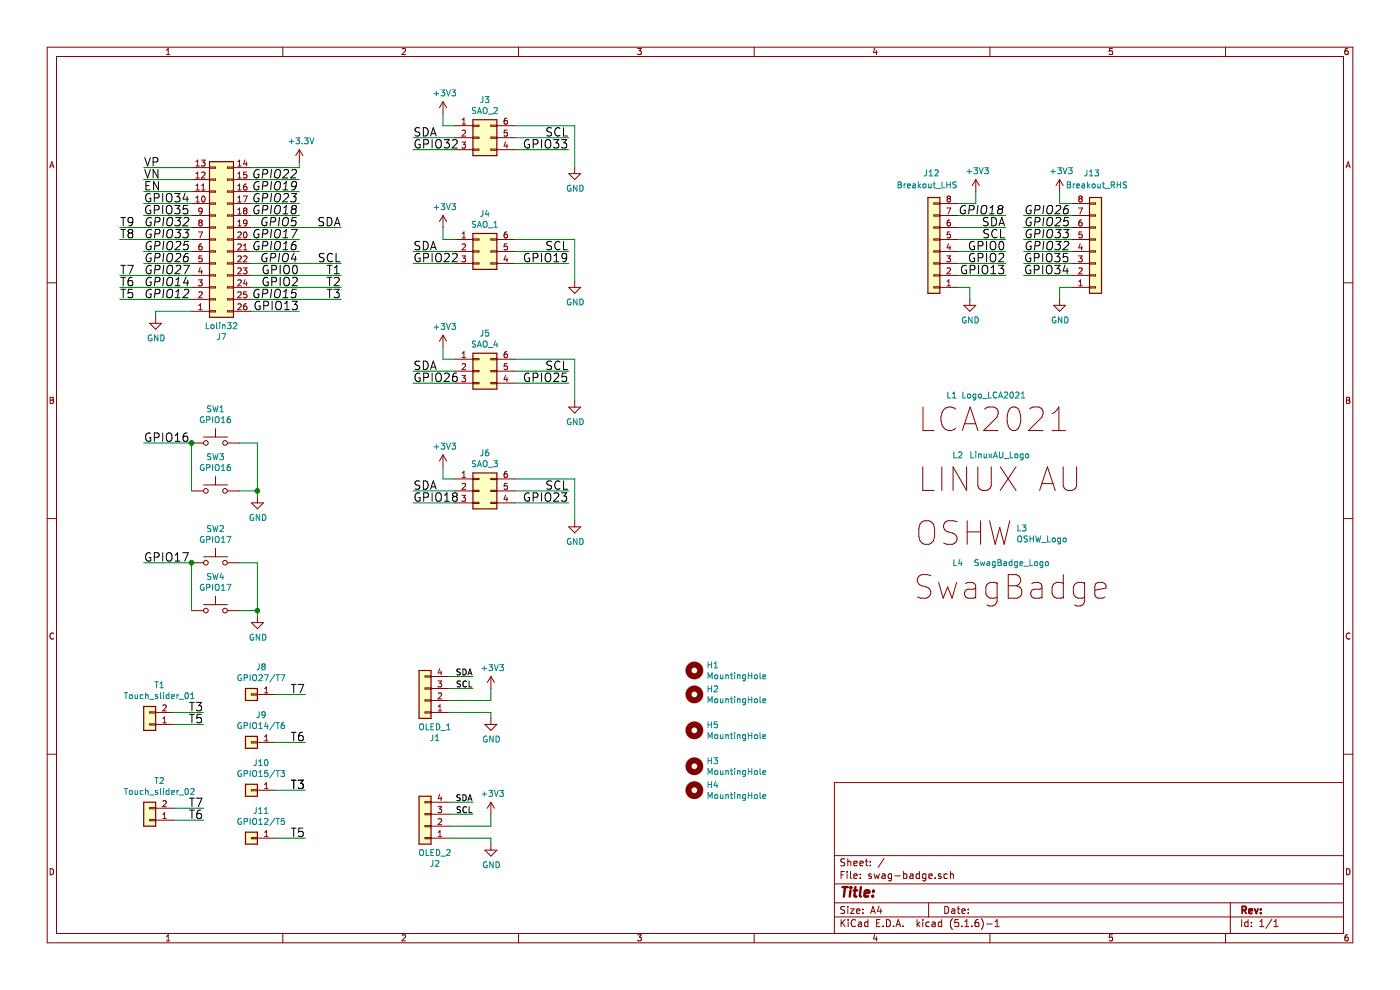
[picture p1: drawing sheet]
EESchema Schematic File Version 4
EELAYER 30 0
EELAYER END
$Descr A4 11693 8268
encoding utf-8
Sheet 1 1
Title ""
Date ""
Rev ""
Comp ""
Comment1 ""
Comment2 ""
Comment3 ""
Comment4 ""
$EndDescr
$Comp
L Connector_Generic:Conn_01x04 J1
U 1 1
P 3550 5850
F 0 "J1" H 3468 6167 50  0000 C CNN
F 1 "OLED_1" H 3468 6076 50  0000 C CNN
F 2 "SwagBadge:Display_Module_128X64_I2C_SSD1306" H 3550 5850 50  0001 C CNN
F 3 "~" H 3550 5850 50  0001 C CNN
	1    3550 5850
	-1   0    0    1   
$EndComp
$Comp
L Connector_Generic:Conn_01x04 J2
U 1 1
P 3550 6900
F 0 "J2" H 3468 7217 50  0000 C CNN
F 1 "OLED_2" H 3468 7126 50  0000 C CNN
F 2 "SwagBadge:Display_Module_128X64_I2C_SSD1306" H 3550 6900 50  0001 C CNN
F 3 "~" H 3550 6900 50  0001 C CNN
	1    3550 6900
	-1   0    0    1   
$EndComp
$Comp
L Connector_Generic:Conn_02x03_Counter_Clockwise J3
U 1 1
P 4000 1150
F 0 "J3" H 4050 1467 50  0000 C CNN
F 1 "SAO_2" H 4050 1376 50  0000 C CNN
F 2 "SwagBadge:SAO_Header_6-Pin" H 4000 1150 50  0001 C CNN
F 3 "~" H 4000 1150 50  0001 C CNN
	1    4000 1150
	1    0    0    -1  
$EndComp
$Comp
L power:GND #PWR0105
U 1 1
P 4800 1400
F 0 "#PWR0105" H 4800 1150 50  0001 C CNN
F 1 "GND" H 4805 1227 50  0000 C CNN
F 2 "" H 4800 1400 50  0001 C CNN
F 3 "" H 4800 1400 50  0001 C CNN
	1    4800 1400
	1    0    0    -1  
$EndComp
Wire Wire Line
	3700 950  3700 1050
Wire Wire Line
	3700 1050 3800 1050
Wire Wire Line
	4300 1050 4800 1050
Wire Wire Line
	4800 1050 4800 1400
Wire Wire Line
	3800 1150 3450 1150
Wire Wire Line
	3800 1250 3450 1250
Wire Wire Line
	4300 1150 4750 1150
Wire Wire Line
	4300 1250 4750 1250
$Comp
L power:+3V3 #PWR0106
U 1 1
P 4100 5750
F 0 "#PWR0106" H 4100 5600 50  0001 C CNN
F 1 "+3V3" H 4115 5923 50  0000 C CNN
F 2 "" H 4100 5750 50  0001 C CNN
F 3 "" H 4100 5750 50  0001 C CNN
	1    4100 5750
	1    0    0    -1  
$EndComp
Text Label 3950 5650 2    50   ~ 0
SDA
Text Label 3950 5750 2    50   ~ 0
SCL
Wire Wire Line
	3750 5750 3950 5750
Wire Wire Line
	3750 5650 3950 5650
Wire Wire Line
	3750 5850 4100 5850
Wire Wire Line
	4100 5850 4100 5750
$Comp
L power:GND #PWR0107
U 1 1
P 4100 6000
F 0 "#PWR0107" H 4100 5750 50  0001 C CNN
F 1 "GND" H 4105 5827 50  0000 C CNN
F 2 "" H 4100 6000 50  0001 C CNN
F 3 "" H 4100 6000 50  0001 C CNN
	1    4100 6000
	1    0    0    -1  
$EndComp
Wire Wire Line
	3750 5950 4100 5950
Wire Wire Line
	4100 5950 4100 6000
Text Label 3950 6700 2    50   ~ 0
SDA
Text Label 3950 6800 2    50   ~ 0
SCL
Wire Wire Line
	3750 6800 3950 6800
Wire Wire Line
	3750 6700 3950 6700
$Comp
L power:+3V3 #PWR0110
U 1 1
P 3700 950
F 0 "#PWR0110" H 3700 800 50  0001 C CNN
F 1 "+3V3" H 3715 1123 50  0000 C CNN
F 2 "" H 3700 950 50  0001 C CNN
F 3 "" H 3700 950 50  0001 C CNN
	1    3700 950 
	1    0    0    -1  
$EndComp
$Comp
L power:+3.3V #PWR0111
U 1 1
P 2500 1350
F 0 "#PWR0111" H 2500 1200 50  0001 C CNN
F 1 "+3.3V" H 2515 1523 50  0000 C CNN
F 2 "" H 2500 1350 50  0001 C CNN
F 3 "" H 2500 1350 50  0001 C CNN
	1    2500 1350
	1    0    0    -1  
$EndComp
Wire Wire Line
	2100 1400 2500 1400
Wire Wire Line
	2500 1400 2500 1350
Text Label 1200 1900 0    70   Italic 0
GPIO32
Text Label 1200 2000 0    70   Italic 0
GPIO33
Wire Wire Line
	1600 1600 1200 1600
Text Label 1200 1600 0    70   ~ 0
EN
Wire Wire Line
	1600 1400 1200 1400
Text Label 1200 1400 0    70   ~ 0
VP
Wire Wire Line
	1600 1500 1200 1500
Text Label 1200 1500 0    70   ~ 0
VN
Wire Wire Line
	1600 1700 1200 1700
Text Label 1200 1700 0    70   ~ 0
GPIO34
Wire Wire Line
	1600 1800 1200 1800
Text Label 1200 1800 0    70   ~ 0
GPIO35
Wire Wire Line
	1600 2100 1200 2100
Text Label 1200 2100 0    70   Italic 0
GPIO25
Wire Wire Line
	1600 2200 1200 2200
Text Label 1200 2200 0    70   Italic 0
GPIO26
Text Label 1200 2300 0    70   Italic 0
GPIO27
Text Label 1200 2400 0    70   Italic 0
GPIO14
Text Label 1200 2500 0    70   Italic 0
GPIO12
Wire Wire Line
	2100 2600 2500 2600
Text Label 2500 2600 2    70   ~ 0
GPIO13
$Comp
L power:GND #PWR0112
U 1 1
P 1300 2650
F 0 "#PWR0112" H 1300 2400 50  0001 C CNN
F 1 "GND" H 1305 2477 50  0000 C CNN
F 2 "" H 1300 2650 50  0001 C CNN
F 3 "" H 1300 2650 50  0001 C CNN
	1    1300 2650
	1    0    0    -1  
$EndComp
Text Label 2500 1500 2    70   Italic 0
GPIO22
Wire Wire Line
	2100 1600 2500 1600
Text Label 2500 1600 2    70   Italic 0
GPIO19
Wire Wire Line
	2100 1700 2500 1700
Wire Wire Line
	2100 1800 2500 1800
Text Label 2500 1800 2    70   Italic 0
GPIO18
Text Label 2500 1900 2    70   Italic 0
GPIO5
Wire Wire Line
	2100 2000 2500 2000
Text Label 2500 2000 2    70   Italic 0
GPIO17
Wire Wire Line
	2100 2100 2500 2100
Text Label 2500 2100 2    70   Italic 0
GPIO16
Text Label 2500 2200 2    70   Italic 0
GPIO4
Text Label 2500 2300 2    70   ~ 0
GPIO0
Text Label 2500 2400 2    70   ~ 0
GPIO2
Text Label 2500 2500 2    70   Italic 0
GPIO15
$Comp
L Connector_Generic:Conn_02x03_Counter_Clockwise J4
U 1 1
P 4000 2100
F 0 "J4" H 4050 2417 50  0000 C CNN
F 1 "SAO_1" H 4050 2326 50  0000 C CNN
F 2 "SwagBadge:SAO_Header_6-Pin" H 4000 2100 50  0001 C CNN
F 3 "~" H 4000 2100 50  0001 C CNN
	1    4000 2100
	1    0    0    -1  
$EndComp
$Comp
L power:GND #PWR0119
U 1 1
P 4800 2350
F 0 "#PWR0119" H 4800 2100 50  0001 C CNN
F 1 "GND" H 4805 2177 50  0000 C CNN
F 2 "" H 4800 2350 50  0001 C CNN
F 3 "" H 4800 2350 50  0001 C CNN
	1    4800 2350
	1    0    0    -1  
$EndComp
Wire Wire Line
	3700 1900 3700 2000
Wire Wire Line
	3700 2000 3800 2000
Wire Wire Line
	4300 2000 4800 2000
Wire Wire Line
	4800 2000 4800 2350
Wire Wire Line
	3800 2100 3450 2100
Wire Wire Line
	3800 2200 3450 2200
Wire Wire Line
	4300 2100 4750 2100
Wire Wire Line
	4300 2200 4750 2200
$Comp
L power:+3V3 #PWR0120
U 1 1
P 3700 1900
F 0 "#PWR0120" H 3700 1750 50  0001 C CNN
F 1 "+3V3" H 3715 2073 50  0000 C CNN
F 2 "" H 3700 1900 50  0001 C CNN
F 3 "" H 3700 1900 50  0001 C CNN
	1    3700 1900
	1    0    0    -1  
$EndComp
$Comp
L Connector_Generic:Conn_02x13_Counter_Clockwise J7
U 1 1
P 1800 2000
F 0 "J7" H 1850 2817 50  0000 C CNN
F 1 "Lolin32" H 1850 2726 50  0000 C CNN
F 2 "SwagBadge:LOLIN32_Flipped_SmallCut" H 1800 2000 50  0001 C CNN
F 3 "~" H 1800 2000 50  0001 C CNN
	1    1800 2000
	1    0    0    1   
$EndComp
Wire Wire Line
	1600 2600 1300 2600
Wire Wire Line
	1300 2600 1300 2650
Text Label 2850 2200 2    70   ~ 0
SCL
Text Label 2850 1900 2    70   ~ 0
SDA
Wire Wire Line
	2100 2200 2850 2200
Wire Wire Line
	2100 1900 2850 1900
Wire Wire Line
	2100 1500 2500 1500
$Comp
L Connector_Generic:Conn_02x03_Counter_Clockwise J5
U 1 1
P 4000 3100
F 0 "J5" H 4050 3417 50  0000 C CNN
F 1 "SAO_4" H 4050 3326 50  0000 C CNN
F 2 "SwagBadge:SAO_Header_6-Pin" H 4000 3100 50  0001 C CNN
F 3 "~" H 4000 3100 50  0001 C CNN
	1    4000 3100
	1    0    0    -1  
$EndComp
$Comp
L power:GND #PWR0101
U 1 1
P 4800 3350
F 0 "#PWR0101" H 4800 3100 50  0001 C CNN
F 1 "GND" H 4805 3177 50  0000 C CNN
F 2 "" H 4800 3350 50  0001 C CNN
F 3 "" H 4800 3350 50  0001 C CNN
	1    4800 3350
	1    0    0    -1  
$EndComp
Wire Wire Line
	3700 2900 3700 3000
Wire Wire Line
	3700 3000 3800 3000
Wire Wire Line
	4300 3000 4800 3000
Wire Wire Line
	4800 3000 4800 3350
Wire Wire Line
	3800 3100 3450 3100
Wire Wire Line
	3800 3200 3450 3200
Wire Wire Line
	4300 3100 4750 3100
Wire Wire Line
	4300 3200 4750 3200
$Comp
L power:+3V3 #PWR0102
U 1 1
P 3700 2900
F 0 "#PWR0102" H 3700 2750 50  0001 C CNN
F 1 "+3V3" H 3715 3073 50  0000 C CNN
F 2 "" H 3700 2900 50  0001 C CNN
F 3 "" H 3700 2900 50  0001 C CNN
	1    3700 2900
	1    0    0    -1  
$EndComp
Text Label 3450 2200 0    70   ~ 0
GPIO22
Text Label 4750 2200 2    70   ~ 0
GPIO19
Text Label 3450 1150 0    70   ~ 0
SDA
Text Label 4750 1150 2    70   ~ 0
SCL
Text Label 3450 1250 0    70   ~ 0
GPIO32
Text Label 4750 2100 2    70   ~ 0
SCL
Text Label 3450 2100 0    70   ~ 0
SDA
Text Label 4750 3100 2    70   ~ 0
SCL
Text Label 3450 3100 0    70   ~ 0
SDA
Text Label 4750 1250 2    70   ~ 0
GPIO33
Text Label 4750 4200 2    70   ~ 0
GPIO23
Text Label 3450 4200 0    70   ~ 0
GPIO18
$Comp
L Switch:SW_Push SW1
U 1 1
P 1800 3700
F 0 "SW1" H 1800 3985 50  0000 C CNN
F 1 "GPIO16" H 1800 3894 50  0000 C CNN
F 2 "SwagBadge:SW_SPST_6x3mm" H 1800 3900 50  0001 C CNN
F 3 "~" H 1800 3900 50  0001 C CNN
	1    1800 3700
	1    0    0    -1  
$EndComp
$Comp
L Switch:SW_Push SW2
U 1 1
P 1800 4700
F 0 "SW2" H 1800 4985 50  0000 C CNN
F 1 "GPIO17" H 1800 4894 50  0000 C CNN
F 2 "SwagBadge:SW_SPST_6x3mm" H 1800 4900 50  0001 C CNN
F 3 "~" H 1800 4900 50  0001 C CNN
	1    1800 4700
	1    0    0    -1  
$EndComp
Text Label 2500 1700 2    70   Italic 0
GPIO23
Text Label 1000 2400 0    70   ~ 0
T6
Text Label 2850 2500 2    70   ~ 0
T3
Text Label 1000 2300 0    70   ~ 0
T7
Text Label 1000 1900 0    70   ~ 0
T9
Text Label 1000 2000 0    70   ~ 0
T8
Text Label 1000 2500 0    70   ~ 0
T5
Text Label 2850 2300 2    70   ~ 0
T1
Text Label 2850 2400 2    70   ~ 0
T2
Wire Wire Line
	2100 2300 2850 2300
Wire Wire Line
	2100 2400 2850 2400
Wire Wire Line
	2100 2500 2850 2500
Wire Wire Line
	1000 2500 1600 2500
Wire Wire Line
	1000 2400 1600 2400
Wire Wire Line
	1000 2300 1600 2300
Wire Wire Line
	1000 2000 1600 2000
Wire Wire Line
	1000 1900 1600 1900
$Comp
L power:GND #PWR0104
U 1 1
P 2150 4150
F 0 "#PWR0104" H 2150 3900 50  0001 C CNN
F 1 "GND" H 2155 3977 50  0000 C CNN
F 2 "" H 2150 4150 50  0001 C CNN
F 3 "" H 2150 4150 50  0001 C CNN
	1    2150 4150
	1    0    0    -1  
$EndComp
Wire Wire Line
	2000 3700 2150 3700
Wire Wire Line
	2150 3700 2150 4100
Wire Wire Line
	1200 3700 1600 3700
$Comp
L power:GND #PWR0114
U 1 1
P 2150 5150
F 0 "#PWR0114" H 2150 4900 50  0001 C CNN
F 1 "GND" H 2155 4977 50  0000 C CNN
F 2 "" H 2150 5150 50  0001 C CNN
F 3 "" H 2150 5150 50  0001 C CNN
	1    2150 5150
	1    0    0    -1  
$EndComp
Wire Wire Line
	2000 4700 2150 4700
Wire Wire Line
	1200 4700 1600 4700
Text Label 1700 6750 2    70   ~ 0
T7
Text Label 1700 6850 2    70   ~ 0
T6
Text Label 1700 6050 2    70   ~ 0
T5
Wire Wire Line
	1450 5950 1700 5950
Wire Wire Line
	1450 6050 1700 6050
Wire Wire Line
	1450 6850 1700 6850
$Comp
L Connector_Generic:Conn_01x02 T1
U 1 1
P 1250 6050
F 0 "T1" H 1168 5725 50  0000 C CNN
F 1 "Touch_slider_01" H 1168 5816 50  0000 C CNN
F 2 "SwagBadge:Touch_Slider" H 1250 6050 50  0001 C CNN
F 3 "~" H 1250 6050 50  0001 C CNN
	1    1250 6050
	-1   0    0    1   
$EndComp
$Comp
L Connector_Generic:Conn_01x02 T2
U 1 1
P 1250 6850
F 0 "T2" H 1168 6525 50  0000 C CNN
F 1 "Touch_slider_02" H 1168 6616 50  0000 C CNN
F 2 "SwagBadge:Touch_Slider" H 1250 6850 50  0001 C CNN
F 3 "~" H 1250 6850 50  0001 C CNN
	1    1250 6850
	-1   0    0    1   
$EndComp
Text Label 1700 5950 2    70   ~ 0
T3
Wire Wire Line
	1450 6750 1700 6750
$Comp
L Connector_Generic:Conn_02x03_Counter_Clockwise J6
U 1 1
P 4000 4100
F 0 "J6" H 4050 4417 50  0000 C CNN
F 1 "SAO_3" H 4050 4326 50  0000 C CNN
F 2 "SwagBadge:SAO_Header_6-Pin" H 4000 4100 50  0001 C CNN
F 3 "~" H 4000 4100 50  0001 C CNN
	1    4000 4100
	1    0    0    -1  
$EndComp
$Comp
L power:GND #PWR0103
U 1 1
P 4800 4350
F 0 "#PWR0103" H 4800 4100 50  0001 C CNN
F 1 "GND" H 4805 4177 50  0000 C CNN
F 2 "" H 4800 4350 50  0001 C CNN
F 3 "" H 4800 4350 50  0001 C CNN
	1    4800 4350
	1    0    0    -1  
$EndComp
Wire Wire Line
	3700 3900 3700 4000
Wire Wire Line
	3700 4000 3800 4000
Wire Wire Line
	4300 4000 4800 4000
Wire Wire Line
	4800 4000 4800 4350
Wire Wire Line
	3800 4100 3450 4100
Wire Wire Line
	3800 4200 3450 4200
Wire Wire Line
	4300 4100 4750 4100
Wire Wire Line
	4300 4200 4750 4200
$Comp
L power:+3V3 #PWR0113
U 1 1
P 3700 3900
F 0 "#PWR0113" H 3700 3750 50  0001 C CNN
F 1 "+3V3" H 3715 4073 50  0000 C CNN
F 2 "" H 3700 3900 50  0001 C CNN
F 3 "" H 3700 3900 50  0001 C CNN
	1    3700 3900
	1    0    0    -1  
$EndComp
Text Label 4750 4100 2    70   ~ 0
SCL
Text Label 3450 4100 0    70   ~ 0
SDA
Text Label 4750 3200 2    70   ~ 0
GPIO25
Text Label 3450 3200 0    70   ~ 0
GPIO26
$Comp
L Connector_Generic:Conn_01x01 J8
U 1 1
P 2100 5800
F 0 "J8" H 2018 5575 50  0000 C CNN
F 1 "GPIO27/T7" H 2018 5666 50  0000 C CNN
F 2 "SwagBadge:Edge_Pad_02" H 2100 5800 50  0001 C CNN
F 3 "~" H 2100 5800 50  0001 C CNN
	1    2100 5800
	-1   0    0    1   
$EndComp
$Comp
L Connector_Generic:Conn_01x01 J9
U 1 1
P 2100 6200
F 0 "J9" H 2018 5975 50  0000 C CNN
F 1 "GPIO14/T6" H 2018 6066 50  0000 C CNN
F 2 "SwagBadge:Edge_Pad_02" H 2100 6200 50  0001 C CNN
F 3 "~" H 2100 6200 50  0001 C CNN
	1    2100 6200
	-1   0    0    1   
$EndComp
$Comp
L Connector_Generic:Conn_01x01 J10
U 1 1
P 2100 6600
F 0 "J10" H 2018 6375 50  0000 C CNN
F 1 "GPIO15/T3" H 2018 6466 50  0000 C CNN
F 2 "SwagBadge:Edge_Pad_02" H 2100 6600 50  0001 C CNN
F 3 "~" H 2100 6600 50  0001 C CNN
	1    2100 6600
	-1   0    0    1   
$EndComp
$Comp
L Connector_Generic:Conn_01x01 J11
U 1 1
P 2100 7000
F 0 "J11" H 2018 6775 50  0000 C CNN
F 1 "GPIO12/T5" H 2018 6866 50  0000 C CNN
F 2 "SwagBadge:Edge_Pad_02" H 2100 7000 50  0001 C CNN
F 3 "~" H 2100 7000 50  0001 C CNN
	1    2100 7000
	-1   0    0    1   
$EndComp
Text Label 2550 5800 2    70   ~ 0
T7
Text Label 2550 6200 2    70   ~ 0
T6
Wire Wire Line
	2300 5800 2550 5800
Wire Wire Line
	2300 6200 2550 6200
Text Label 2550 6600 2    70   ~ 0
T3
Text Label 2550 6600 2    70   ~ 0
T3
Wire Wire Line
	2300 6600 2550 6600
Text Label 2550 7000 2    70   ~ 0
T5
Wire Wire Line
	2300 7000 2550 7000
$Comp
L Mechanical:MountingHole H1
U 1 1
P 5800 5600
F 0 "H1" H 5900 5646 50  0000 L CNN
F 1 "MountingHole" H 5900 5555 50  0000 L CNN
F 2 "SwagBadge:Lanyard_Hole_4mm" H 5800 5600 50  0001 C CNN
F 3 "~" H 5800 5600 50  0001 C CNN
	1    5800 5600
	1    0    0    -1  
$EndComp
$Comp
L Mechanical:MountingHole H2
U 1 1
P 5800 5800
F 0 "H2" H 5900 5846 50  0000 L CNN
F 1 "MountingHole" H 5900 5755 50  0000 L CNN
F 2 "SwagBadge:Lanyard_Hole_4mm" H 5800 5800 50  0001 C CNN
F 3 "~" H 5800 5800 50  0001 C CNN
	1    5800 5800
	1    0    0    -1  
$EndComp
$Comp
L Mechanical:MountingHole H5
U 1 1
P 5800 6100
F 0 "H5" H 5900 6146 50  0000 L CNN
F 1 "MountingHole" H 5900 6055 50  0000 L CNN
F 2 "SwagBadge:Lanyard_Hole" H 5800 6100 50  0001 C CNN
F 3 "~" H 5800 6100 50  0001 C CNN
	1    5800 6100
	1    0    0    -1  
$EndComp
$Comp
L SwagBadge:Logo_LCA2021 L1
U 1 1
P 8300 3500
F 0 "L1" H 7950 3700 50  0000 C CNN
F 1 "Logo_LCA2021" H 8300 3700 50  0000 C CNN
F 2 "SwagBadge:Logo_LCA2021_05_Smaller" H 8300 3300 50  0001 C CNN
F 3 "" H 8300 3300 50  0001 C CNN
	1    8300 3500
	1    0    0    -1  
$EndComp
$Comp
L power:+3V3 #PWR0115
U 1 1
P 8150 1600
F 0 "#PWR0115" H 8150 1450 50  0001 C CNN
F 1 "+3V3" H 8165 1773 50  0000 C CNN
F 2 "" H 8150 1600 50  0001 C CNN
F 3 "" H 8150 1600 50  0001 C CNN
	1    8150 1600
	1    0    0    -1  
$EndComp
$Comp
L power:GND #PWR0116
U 1 1
P 8850 2500
F 0 "#PWR0116" H 8850 2250 50  0001 C CNN
F 1 "GND" H 8855 2327 50  0000 C CNN
F 2 "" H 8850 2500 50  0001 C CNN
F 3 "" H 8850 2500 50  0001 C CNN
	1    8850 2500
	1    0    0    -1  
$EndComp
$Comp
L power:GND #PWR0117
U 1 1
P 8100 2500
F 0 "#PWR0117" H 8100 2250 50  0001 C CNN
F 1 "GND" H 8105 2327 50  0000 C CNN
F 2 "" H 8100 2500 50  0001 C CNN
F 3 "" H 8100 2500 50  0001 C CNN
	1    8100 2500
	1    0    0    -1  
$EndComp
Wire Wire Line
	8950 2400 8850 2400
Wire Wire Line
	8850 2400 8850 2500
Wire Wire Line
	8000 2400 8100 2400
Wire Wire Line
	8100 2400 8100 2500
Wire Wire Line
	8000 1700 8150 1700
Wire Wire Line
	8150 1700 8150 1600
Wire Wire Line
	8950 1700 8850 1700
Wire Wire Line
	8850 1700 8850 1600
Text Label 8400 2200 2    70   ~ 0
GPIO2
Text Label 8400 2100 2    70   ~ 0
GPIO0
Text Label 8400 2000 2    70   ~ 0
SCL
Text Label 8400 1900 2    70   ~ 0
SDA
Text Label 8400 1800 2    70   Italic 0
GPIO18
Wire Wire Line
	8000 1800 8400 1800
Wire Wire Line
	8000 1900 8400 1900
Wire Wire Line
	8000 2000 8400 2000
Wire Wire Line
	8000 2100 8400 2100
Wire Wire Line
	8000 2200 8400 2200
Wire Wire Line
	8000 2300 8400 2300
Text Label 8550 2300 0    70   ~ 0
GPIO34
Text Label 8550 2200 0    70   ~ 0
GPIO35
Text Label 8550 2100 0    70   Italic 0
GPIO32
Text Label 8550 2000 0    70   Italic 0
GPIO33
Text Label 8550 1900 0    70   Italic 0
GPIO25
Text Label 8550 1800 0    70   Italic 0
GPIO26
Wire Wire Line
	8950 2300 8550 2300
Wire Wire Line
	8550 2200 8950 2200
Wire Wire Line
	8550 2100 8950 2100
Wire Wire Line
	8550 2000 8950 2000
Wire Wire Line
	8550 1900 8950 1900
Wire Wire Line
	8550 1800 8950 1800
$Comp
L Mechanical:MountingHole H4
U 1 1
P 5800 6600
F 0 "H4" H 5900 6646 50  0000 L CNN
F 1 "MountingHole" H 5900 6555 50  0000 L CNN
F 2 "SwagBadge:Lanyard_Hole_4mm" H 5800 6600 50  0001 C CNN
F 3 "~" H 5800 6600 50  0001 C CNN
	1    5800 6600
	1    0    0    -1  
$EndComp
$Comp
L power:+3V3 #PWR0118
U 1 1
P 8850 1600
F 0 "#PWR0118" H 8850 1450 50  0001 C CNN
F 1 "+3V3" H 8865 1773 50  0000 C CNN
F 2 "" H 8850 1600 50  0001 C CNN
F 3 "" H 8850 1600 50  0001 C CNN
	1    8850 1600
	1    0    0    -1  
$EndComp
Text Label 8400 2300 2    70   ~ 0
GPIO13
$Comp
L Connector_Generic:Conn_01x08 J13
U 1 1
P 9150 2100
F 0 "J13" H 9050 1450 50  0000 L CNN
F 1 "Breakout_RHS" H 8900 1550 50  0000 L CNN
F 2 "SwagBadge:Pin_Header_Angled_1x08_Pitch2.54mm" H 9150 2100 50  0001 C CNN
F 3 "~" H 9150 2100 50  0001 C CNN
	1    9150 2100
	1    0    0    1   
$EndComp
$Comp
L Connector_Generic:Conn_01x08 J12
U 1 1
P 7800 2100
F 0 "J12" H 7750 1450 50  0000 L CNN
F 1 "Breakout_LHS" H 7600 1550 50  0000 L CNN
F 2 "SwagBadge:Pin_Header_Angled_1x08_Pitch2.54mm" H 7800 2100 50  0001 C CNN
F 3 "~" H 7800 2100 50  0001 C CNN
	1    7800 2100
	-1   0    0    1   
$EndComp
$Comp
L Mechanical:MountingHole H3
U 1 1
P 5800 6400
F 0 "H3" H 5900 6446 50  0000 L CNN
F 1 "MountingHole" H 5900 6355 50  0000 L CNN
F 2 "SwagBadge:Lanyard_Hole_4mm" H 5800 6400 50  0001 C CNN
F 3 "~" H 5800 6400 50  0001 C CNN
	1    5800 6400
	1    0    0    -1  
$EndComp
Text Label 1200 3700 0    70   ~ 0
GPIO16
Text Label 1200 4700 0    70   ~ 0
GPIO17
$Comp
L Switch:SW_Push SW3
U 1 1
P 1800 4100
F 0 "SW3" H 1800 4385 50  0000 C CNN
F 1 "GPIO16" H 1800 4294 50  0000 C CNN
F 2 "SwagBadge:SW_SPST_3x4mm" H 1800 4300 50  0001 C CNN
F 3 "~" H 1800 4300 50  0001 C CNN
	1    1800 4100
	1    0    0    -1  
$EndComp
Wire Wire Line
	1600 3700 1600 4100
Connection ~ 1600 3700
Wire Wire Line
	2000 4100 2150 4100
Connection ~ 2150 4100
Wire Wire Line
	2150 4100 2150 4150
$Comp
L Switch:SW_Push SW4
U 1 1
P 1800 5100
F 0 "SW4" H 1800 5385 50  0000 C CNN
F 1 "GPIO17" H 1800 5294 50  0000 C CNN
F 2 "SwagBadge:SW_SPST_3x4mm" H 1800 5300 50  0001 C CNN
F 3 "~" H 1800 5300 50  0001 C CNN
	1    1800 5100
	1    0    0    -1  
$EndComp
Wire Wire Line
	1600 5100 1600 4700
Connection ~ 1600 4700
Wire Wire Line
	2150 4700 2150 5100
Wire Wire Line
	2000 5100 2150 5100
Connection ~ 2150 5100
Wire Wire Line
	2150 5100 2150 5150
$Comp
L SwagBadge:OSHW_Logo L3
U 1 1
P 8050 4450
F 0 "L3" H 8488 4489 50  0000 L CNN
F 1 "OSHW_Logo" H 8488 4398 50  0000 L CNN
F 2 "SwagBadge:OSHW_Logo_10mm" H 8050 4300 50  0001 C CNN
F 3 "" H 8050 4300 50  0001 C CNN
	1    8050 4450
	1    0    0    -1  
$EndComp
$Comp
L SwagBadge:LinuxAU_Logo L2
U 1 1
P 8350 4000
F 0 "L2" H 8000 4200 50  0000 C CNN
F 1 "LinuxAU_Logo" H 8350 4200 50  0000 C CNN
F 2 "SwagBadge:LinuxAU_Logo_01" H 8350 3850 50  0001 C CNN
F 3 "" H 8350 3850 50  0001 C CNN
	1    8350 4000
	1    0    0    -1  
$EndComp
$Comp
L SwagBadge:SwagBadge_Logo L4
U 1 1
P 8450 4900
F 0 "L4" H 8000 5100 50  0000 C CNN
F 1 "SwagBadge_Logo" H 8450 5100 50  0000 C CNN
F 2 "SwagBadge:SwagBadge_Logo" H 8450 4750 50  0001 C CNN
F 3 "" H 8450 4750 50  0001 C CNN
	1    8450 4900
	1    0    0    -1  
$EndComp
$Comp
L power:+3V3 #PWR?
U 1 1
P 4100 6800
F 0 "#PWR?" H 4100 6650 50  0001 C CNN
F 1 "+3V3" H 4115 6973 50  0000 C CNN
F 2 "" H 4100 6800 50  0001 C CNN
F 3 "" H 4100 6800 50  0001 C CNN
	1    4100 6800
	1    0    0    -1  
$EndComp
Wire Wire Line
	3750 6900 4100 6900
Wire Wire Line
	4100 6900 4100 6800
$Comp
L power:GND #PWR?
U 1 1
P 4100 7050
F 0 "#PWR?" H 4100 6800 50  0001 C CNN
F 1 "GND" H 4105 6877 50  0000 C CNN
F 2 "" H 4100 7050 50  0001 C CNN
F 3 "" H 4100 7050 50  0001 C CNN
	1    4100 7050
	1    0    0    -1  
$EndComp
Wire Wire Line
	3750 7000 4100 7000
Wire Wire Line
	4100 7000 4100 7050
$EndSCHEMATC
